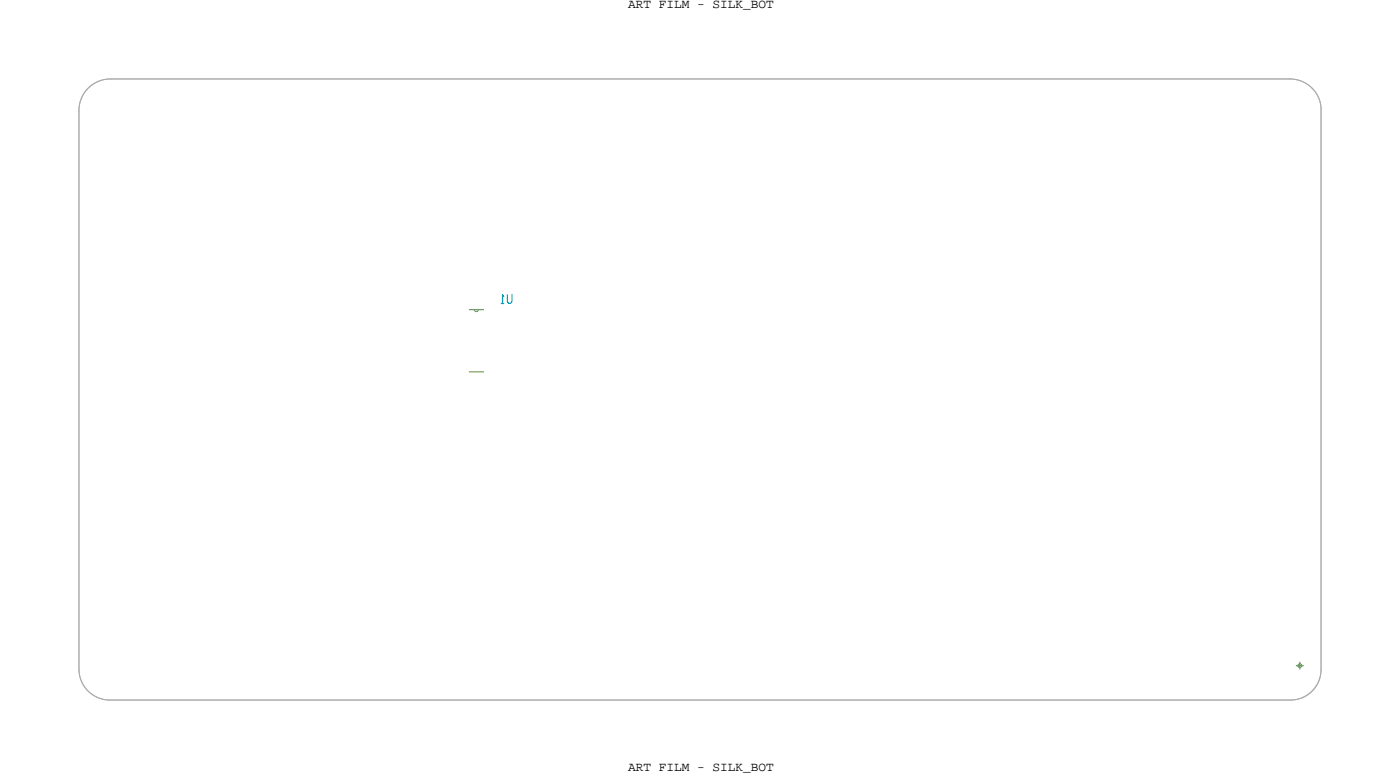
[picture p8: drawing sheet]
<svg xmlns="http://www.w3.org/2000/svg" width="225mm" height="125mm" viewBox="0 0 225 125" stroke-linecap="round" stroke-linejoin="round" font-family="sans-serif">
<!-- layer: Board Outline -->
<path d="M12.7 17.8v90zM14.1 14.3a5 5 0 0 1 3.6-1.6h190a5 5 0 0 1 5 5v90a5 5 0 0 1-5 5h-190a5 5 0 0 1-5-5v-90a5 5 0 0 1 1.4-3.4zM17.8 12.7h189.9zM17.8 12.7a5.1 5.1 0 0 0-5.1 5.1M207.7 12.7a5 5 0 0 1 3.6 1.5M211.2 14.2l.2 .1zM211.4 14.3a4.6 4.6 0 0 1 1.3 3.2M212.7 17.5v90.4zM12.7 107.8a5 5 0 0 0 5 4.9M17.7 112.7h190.2zM212.7 107.9a4.8 4.8 0 0 1-4.8 4.8" fill="none" stroke="#acacac" stroke-width=".16"/>
<!-- layer: Components -->
<path d="M75.6 59.9h2.3zM75.6 49.9h2.3zM76.4 49.9l.1 .2 .2 .1 .2-.1 .1-.2" fill="none" stroke="#638b3a" stroke-width=".16"/>
<!-- layer: Drawing Origin -->
<path d="M208.7 107.2h1.2M209.1 107l.2-.1 .2 .1v.4l-.2 .1-.2-.1zM209.3 106.6v1.2" fill="none" stroke="#638b3a" stroke-width=".16"/>
<text font-size="2.4" fill="#0097b7" x="82.6" y="47.5" transform="rotate(-180 82.6 47.5)">U1</text>
<g font-size="2.1">
<text x="101.1" y="1.2">ART FILM - SILK_BOT</text>
<text x="101.1" y="124.2">ART FILM - SILK_BOT</text>
</g>
</svg>
